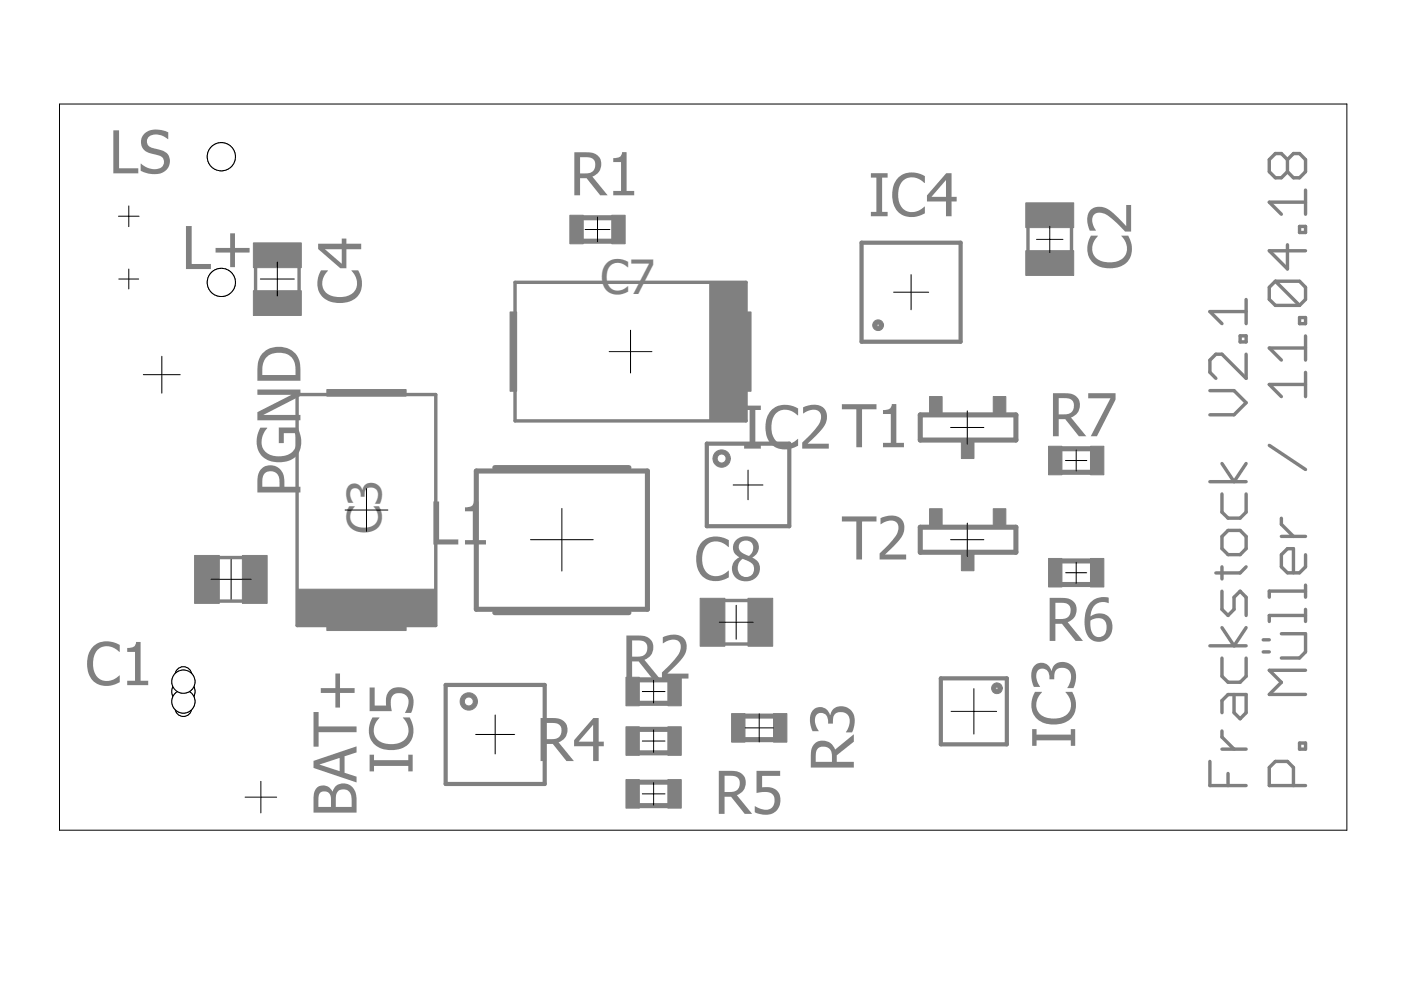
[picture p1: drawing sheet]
<svg xmlns="http://www.w3.org/2000/svg" width="297mm" height="210mm" viewBox="0 0 297 210" stroke-linecap="round" stroke-linejoin="round" font-family="sans-serif">
<g fill="none" stroke="#808080" stroke-width=".72">
<path d="M273 33.8l-1.3-1.2h-1.3l-1.3 1.2v2.6l1.3 1.3h1.3l1.3-1.3M273 33.8l1.2-1.2h1.3l1.3 1.2v2.6l-1.3 1.3h-1.3l-1.2-1.3M273 33.8v2.6M54.2 56.7v5.1M63.4 56.5v5.3M109.2 59.9h49v29.3h-49zM218 48.1v5.3M227.2 48.1v5.2M270.4 59.6l-1.3 1.3v2.6l1.3 1.2h5.1M270.4 59.6h5.1l1.3 1.3v2.6l-1.3 1.2M270.4 59.6l5.1 5.1M273 51.9v5.1l-3.9-3.8h7.7"/>
<path d="M275.5 48h1.3v1.3h-1.3zM276.8 40.3v5.1M276.8 42.9h-7.7l2.6 2.5M262.9 71.2h1.3v1.3h-1.3zM264.2 75.1v5.1l-5.1-5.1h-1.3l-1.3 1.3v2.5l1.3 1.3M264.2 63.5v5.1M264.2 66.1h-7.7l2.6 2.5M275.5 67.3h1.3v1.3h-1.3zM276.8 71.2v5.1M276.8 79v5.1M276.8 73.8h-7.7l2.6 2.5M63 83.7h29.4v48.9h-29.4z"/>
<path d="M256.5 82.8h5.1l2.6 2.6-2.6 2.5h-5.1M259.1 98.3l2.5 3.8 2.6-3.8M269.1 94.4l7.7 5.1M276.8 81.5h-7.7l2.6 2.6M46.3 118.2h5.2M256.5 102.1h7.7M259.1 104.7v3.9l1.3 1.3h2.5l1.3-1.3v-3.9M260.4 112.5h2.5l1.3 1.2v2.6l-1.3 1.3h-2.5l-1.3-1.3v-2.6zM271.7 109.9v1.3l2.5 2.5M271.7 113.7h5.1M276.8 117.6v2.6l-1.3 1.3h-2.5l-1.3-1.3v-2.6l1.3-1.3h1.2v5.2M46.3 127.4h5.4"/>
<path d="M153.4 127.3h5.3M153.6 136.5h5.1M256.5 136.9h7.7M259.1 120.2v2.5M259.1 125.3v3.9l1.3 1.3 1.2-1.3v-2.6l1.3-1.3 1.3 1.3v3.9M259.1 139.5v3.9l1.3 1.3h2.5l1.3-1.3v-3.9M259.1 133.1l2.5 3.8 2.6-3.8M264.2 120.2l-1.3 1.3h-5.1M267.8 138.2h1.3M267.8 135.7h1.3M271.7 134.4h5.1v3.8l-1.3 1.3h-3.8M276.8 125.3h-7.7v1.3"/>
<path d="M276.8 130.5h-7.7v1.3M276.8 124.1v2.5M276.8 129.2v2.6M259.1 158.8h5.1M259.1 155v1.3l2.5 2.5M261.6 147.3v3.8l1.3 1.3 1.3-1.3v-3.8h-3.8l-1.3 1.2v2.6M275.5 157.5h1.3v1.3h-1.3zM276.8 142.1h-7.7l2.6 2.6-2.6 2.5h7.7M256.5 161.4v5.2h7.7M260.4 164v2.6M274.2 166.6v-3.9l-1.2-1.3h-2.6l-1.3 1.3v3.9h7.7"/>
</g>
<g fill="none" stroke="#808080" stroke-width="1.1">
<path d="M123.7 46.2h6M123.7 51.1h6M101 99.9h36.3v29.3h-36.3zM104.9 99.1h28.4M195.1 88h20.3v5.3h-20.3zM225.1 95.1h6.1M195.1 111.8h20.3v5.3h-20.3zM225.1 118.9h6.1M225.1 100.1h6.1M104.9 129.9h28.4M225.1 123.9h6.1M135.6 144.1h6"/>
<path d="M135.6 149.1h6M135.6 154.6h6M135.6 159.6h6M158 151.8h6M158 156.8h6M135.6 165.8h6M135.6 170.8h6"/>
</g>
<g fill="#808080" stroke="#808080" stroke-width=".21">
<path d="M51.4 117.8h5.2v10.1h-5.2z"/>
<path d="M41.3 117.8h5.2v10.1h-5.2z"/>
<path d="M217.5 53.1h10.1v5.3h-10.1z"/>
<path d="M217.5 43h10.1v5.3h-10.1z"/>
<path d="M120.8 45.6h2.9v6.1h-2.9z"/>
<path d="M129.7 45.6h2.8v6.1h-2.8z"/>
<path d="M132.7 143.6h2.9v6h-2.9z"/>
<path d="M141.6 143.6h2.8v6h-2.8z"/>
<path d="M155.1 151.3h2.8v6.1h-2.8z"/>
<path d="M164 151.3h2.8v6.1h-2.8z"/>
<path d="M132.7 154.1h2.9v6h-2.9z"/>
<path d="M141.6 154.1h2.8v6h-2.8z"/>
<path d="M132.7 165.3h2.9v6h-2.9z"/>
<path d="M141.6 165.3h2.8v6h-2.8z"/>
<path d="M231.2 118.4h2.8v6.1h-2.8z"/>
<path d="M222.3 118.4h2.8v6.1h-2.8z"/>
<path d="M231.2 94.6h2.8v6.1h-2.8z"/>
<path d="M222.3 94.6h2.8v6.1h-2.8z"/>
<path d="M210.6 84.1h2.7v3.5h-2.7z"/>
<path d="M197.1 84.1h2.6v3.5h-2.6z"/>
<path d="M203.8 93.7h2.7v3.5h-2.7z"/>
<path d="M210.6 107.9h2.7v3.5h-2.7z"/>
<path d="M197.1 107.9h2.6v3.5h-2.6z"/>
<path d="M203.8 117.5h2.7v3.5h-2.7z"/>
<path d="M53.7 51.5h10.2v5.2h-10.2z"/>
<path d="M53.7 61.6h10.2v5.3h-10.2z"/>
<path d="M157.8 66.1h1.4v16.9h-1.4z"/>
<path d="M108.1 66.1h1.4v16.9h-1.4z"/>
<path d="M150.5 59.9h7.7v29.3h-7.7z"/>
<path d="M69.3 132.3h16.8v1.4h-16.8z"/>
<path d="M69.3 82.6h16.8v1.4h-16.8z"/>
<path d="M63 124.9h29.4v7.7h-29.4z"/>
<path d="M148.4 126.9h5.3v10.1h-5.3z"/>
<path d="M158.6 126.9h5.2v10.1h-5.2z"/>
</g>
<path d="M182.7 51.5h21v21h-21zM149.9 94.1h17.4v17.5h-17.4zM94.5 145.2h21v21h-21zM199.5 143.8h14v14h-14z" fill="none" stroke="#808080" stroke-width=".89"/>
<g fill="#808080" stroke="#808080" stroke-width=".21">
<path d="M151.6 96a1.86 1.86 0 0 1 2.1-.5 1.86 1.86 0 0 1 1.2 1.7h-.9a.95 .95 0 0 1-1.3 1 .95 .95 0 0 1-.3-1.6 .95 .95 0 0 1 1.5 .4l.1 .2h.9a1.85 1.85 0 0 1-2.6 1.8 1.85 1.85 0 0 1-.7-3z" fill-rule="evenodd"/>
<path d="M185.4 68.1a1.14 1.14 0 0 1 1.2-.2 1.14 1.14 0 0 1 .7 1h-.9a.26 .26 0 0 1-.3 .3 .26 .26 0 0 1-.1-.4 .26 .26 0 0 1 .4 .1h.9a1.14 1.14 0 0 1-1.6 1.1 1.14 1.14 0 0 1-.3-1.9z" fill-rule="evenodd"/>
<path d="M98 147.5a1.85 1.85 0 0 1 2-.5 1.85 1.85 0 0 1 1.2 1.7h-.8a.96 .96 0 0 1-1.4 .9 .96 .96 0 0 1-.2-1.7 .96 .96 0 0 1 1.5 .6l.1 .2h.8a1.85 1.85 0 0 1-2.5 1.8 1.85 1.85 0 0 1-.7-3z" fill-rule="evenodd"/>
<path d="M210.6 145.1a1.14 1.14 0 0 1 1.2-.2 1.14 1.14 0 0 1 .7 1h-.9a.26 .26 0 0 1-.4 .2 .26 .26 0 0 1 0-.4 .26 .26 0 0 1 .4 .1l.9 .1a1.14 1.14 0 0 1-1.6 1.1 1.14 1.14 0 0 1-.3-1.9z" fill-rule="evenodd"/>
</g>
<g fill="none" stroke="#000" stroke-width=".21">
<path d="M12.6 22.1h273v153.9h-273zM25.1 45.8h4.4M25.2 59.2h4.2M27.3 43.7v4.3M27.3 57v4.3M55.2 59.2h7.2M58.8 55.6v7.2M124.1 48.7h5.2M126.7 46v5.3M193.2 58.2v7.5M219.8 50.8h5.6M222.6 48v5.6"/>
<path d="M30.4 79.4h7.8M34.3 75.5v7.9M129.2 74.5h9M133.7 70v9.1M189.5 62h7.4M158.6 99.7v6.3M201.5 90.6h7.1M205.1 87.1v7.1M225.9 97.6h4.5M228.2 95.4v4.5M49 118.6v8.5M73.2 108.1h9"/>
<path d="M77.7 103.6v9.1M112.5 114.4h13.3M119.1 107.8v13.3M155.4 102.8h6.4M201.5 114.4h7.1M205.1 110.9v7.1M228.2 119.2v4.5M44.8 122.8h8.4M152.5 131.9h7.2M156.1 128.3v7.2M225.9 121.4h4.5M100.9 155.7h8.2"/>
<path d="M105 151.6v8.3M136.2 146.6h4.8M136.2 157.1h4.8M138.6 144.2v4.8M138.6 154.7v4.8M158 154.3h6M161 151.3v6M201.7 150.8h9.6M206.5 146v9.6M52 169h6.7M55.3 165.7v6.7M136.2 168.3h4.8"/>
<path d="M138.6 165.9v4.8"/>
<circle cx="46.9" cy="59.9" r="2.98"/>
</g>
<circle cx="46.9" cy="59.9" r="2.98" fill="#fff" stroke="#000" stroke-width=".21"/>
<circle cx="46.9" cy="33.2" r="2.98" fill="none" stroke="#000" stroke-width=".21"/>
<circle cx="46.9" cy="33.2" r="2.98" fill="#fff" stroke="#000" stroke-width=".21"/>
<circle cx="38.9" cy="143.1" r="1.76" fill="none" stroke="#000" stroke-width=".21"/>
<circle cx="38.9" cy="143.1" r="1.76" fill="#fff" stroke="#000" stroke-width=".21"/>
<circle cx="38.9" cy="146.6" r="2.46" fill="none" stroke="#000" stroke-width=".21"/>
<circle cx="38.9" cy="146.6" r="2.46" fill="#fff" stroke="#000" stroke-width=".21"/>
<circle cx="38.9" cy="150.1" r="1.76" fill="none" stroke="#000" stroke-width=".21"/>
<circle cx="38.9" cy="150.1" r="1.76" fill="#fff" stroke="#000" stroke-width=".21"/>
<circle cx="38.9" cy="148.7" r="2.46" fill="none" stroke="#000" stroke-width=".21"/>
<circle cx="38.9" cy="148.7" r="2.46" fill="#fff" stroke="#000" stroke-width=".21"/>
<circle cx="38.9" cy="144.5" r="2.46" fill="none" stroke="#000" stroke-width=".21"/>
<circle cx="38.9" cy="144.5" r="2.46" fill="#fff" stroke="#000" stroke-width=".21"/>
<g font-size="12.6" fill="#808080">
<text x="23.1" y="36.8">LS</text>
<text x="120.8" y="41.4">R1</text>
<text x="184.1" y="45.9">IC4</text>
<text x="38.5" y="57.1">L+</text>
<text x="239.8" y="57.3" transform="rotate(-90 239.8 57.3)">C2</text>
<text x="76.6" y="64.7" transform="rotate(-90 76.6 64.7)">C4</text>
<text x="63.7" y="81.7" transform="rotate(-90 63.7 81.7)">D</text>
<text x="157.2" y="95.1">IC</text>
<text x="169.4" y="95.1">2 T1</text>
<text x="222.3" y="92.5">R7</text>
<text x="63.7" y="105.3" transform="rotate(-90 63.7 105.3)">PGN</text>
<text x="91" y="115.5">L1</text>
<text x="178.5" y="118.6">T2</text>
<text x="147.2" y="123">C8</text>
<text x="221.6" y="135.9">R6</text>
<text x="131.9" y="143.9">R2</text>
<text x="18.1" y="145.3">C1</text>
<text x="113.7" y="161.4">R4</text>
<text x="228" y="158.7" transform="rotate(-90 228 158.7)">IC3</text>
<text x="87.5" y="164.1" transform="rotate(-90 87.5 164.1)">IC5</text>
<text x="181" y="163.7" transform="rotate(-90 181 163.7)">R3</text>
<text x="75.6" y="173.2" transform="rotate(-90 75.6 173.2)">BAT+</text>
<text x="151.5" y="172.6">R5</text>
</g>
<g font-size="10.1" fill="#808080">
<text x="127.4" y="62.3">C7</text>
<text x="80.9" y="107.3" transform="rotate(-90 80.9 107.3)">3</text>
<text x="80.9" y="113.3" transform="rotate(-90 80.9 113.3)">C</text>
</g>
</svg>
